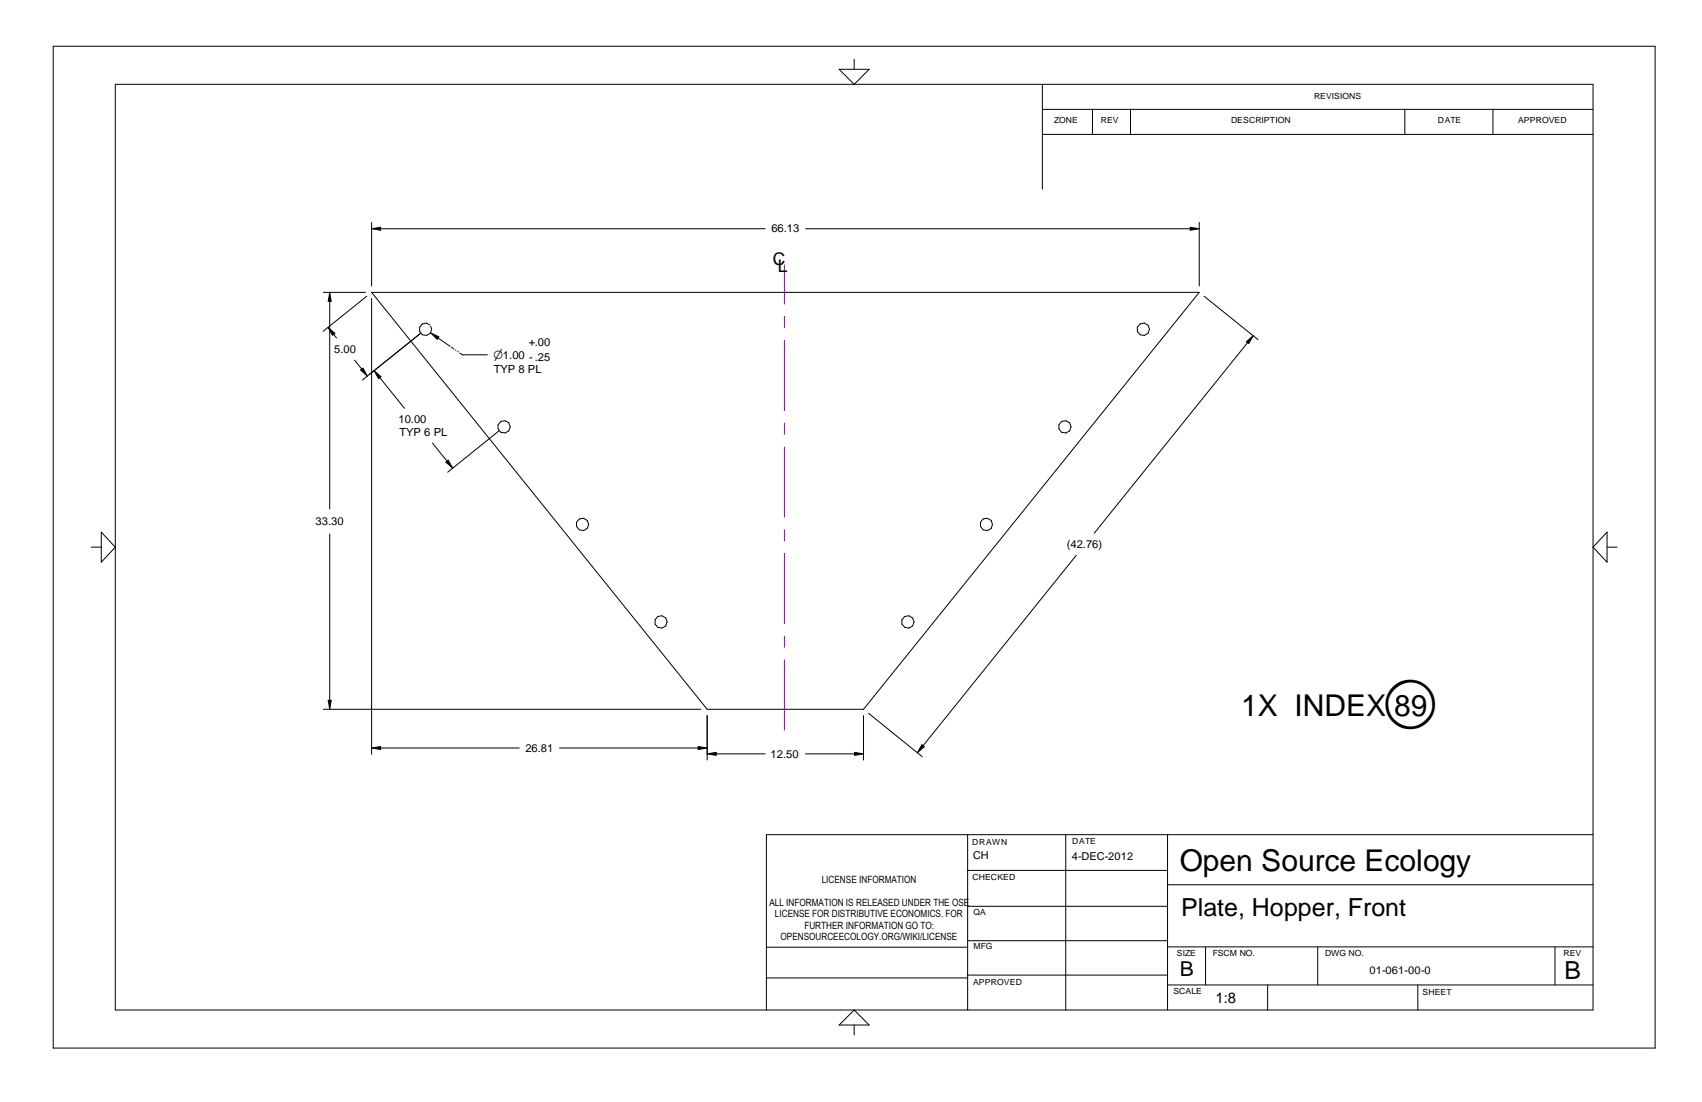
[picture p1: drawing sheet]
<svg xmlns="http://www.w3.org/2000/svg" width="432mm" height="279mm" viewBox="0 0 432 279" stroke-linecap="round" stroke-linejoin="round" font-family="sans-serif">
<g fill="none" stroke="#000" stroke-width=".25">
<path d="M13.5 11.7h406.4v254h-406.4zM212.9 17.6h7.6l-3.8 3.8zM216.7 15v2.6M29.3 21.4h374.9v234.7h-374.9zM264.5 27.7h139.7M264.5 34.1h139.7M264.5 21.4v26.6M277.2 27.7v6.4M286.8 27.7v6.4M356.4 27.7v6.4M378.8 27.7v6.4M94.3 56.4v16.1"/>
<path d="M94.3 58l2.3-.4v.8zM96.6 58h97.5M204.4 58h97.6M302 57.6l2.2 .4-2.2 .4zM304.2 56.4v16.1M82 74.1h10.7M83.7 76.4v52.6M83.7 74.1l.3 2.3h-.7zM93 75.1l-11 8.9M94.3 74.1h209.9l-85.1 105.7h-39.7zM94.3 75.7v115.5M305.5 75.1l13.7 11"/>
<path d="M83.2 83l1.8 1.5-.6 .5zM84.7 84.8l.7 .9M90 91.3l1.8 2.3M91.5 93.8l.6-.5 1.1 2.1zM94.9 94l1.7 1.5-.5 .5zM96.4 95.8l6.2 7.7M106.7 84.5l-14.8 11.9M109.3 84.4l2 1-.4 .6zM111.1 85.7l6.2 4.3h6.4M316.2 86.7l1.7-1.6-1.1 2zM316.5 86.9l-38.9 48.3M109.7 112.4l3.7 4.5"/>
<path d="M113.1 117.2l.6-.5 1.2 2zM126.6 109.2l-13 10.5M23.2 138.7h2.5M25.7 134.9l3.6 3.8-3.6 3.8zM83.7 135.4v42.1M407.7 134.9v7.6l-3.5-3.8zM407.7 138.7h2.6M273 140.8l-38.8 48.3M82 179.8h95.8M83.3 177.5h.7l-.3 2.3zM94.3 189.7l2.3-.4v.7zM96.6 189.7h35.1"/>
<path d="M141.9 189.7h35.2M177.1 189.3l2.3 .4-2.3 .3zM179.4 181.4v11.3M179.4 191.1l2.3-.3v.7zM181.7 191.1h12.4M204.3 191.1h12.5M216.8 190.8l2.3 .3-2.3 .4zM219.1 181.4v11.3M220.3 180.8l13.7 11.1M233.9 188.8l.6 .5-1.8 1.5zM245.5 211.6v44.5M270.4 211.6v44.5"/>
<path d="M296.2 211.6v44.5M404.2 211.6h-209.8v44.5M245.4 229.8h50.8M245.4 220.7h50.8M245.4 238.5h50.8M296.2 224.3h108M194.4 247.9h51M194.4 240.2h51M216.7 256.1l3.8 3.8h-7.6zM216.7 259.9v2.5M245.4 247.2h50.8M296.2 249.7h108"/>
<path d="M296.2 240.1h108M305.9 240.1v9.6M321.6 249.7v6.4M334.3 240.1v9.6M359.7 249.7v6.4M394.5 240.1v9.6"/>
<circle cx="108" cy="83.5" r="1.59"/>
<circle cx="290" cy="83.5" r="1.59"/>
<circle cx="127.9" cy="108.2" r="1.58"/>
<circle cx="270.1" cy="108.2" r="1.58"/>
<circle cx="147.8" cy="133" r="1.59"/>
<circle cx="250.2" cy="133" r="1.59"/>
<circle cx="167.7" cy="157.7" r="1.59"/>
<circle cx="230.3" cy="157.7" r="1.59"/>
</g>
<g fill="#000">
<path d="M94.3 57.7h2.3v.7h-2.3zM302 57.7h2.2v.7h-2.2zM83.3 74.2h.7v2.2h-.7zM83.3 83.1h1.7v1.9h-1.7zM91.5 93.4h1.7v2h-1.7zM95 94h1.6v2h-1.6zM109.3 84.5h2v1.5h-2zM316.2 85.2h1.7v1.9h-1.7zM113.1 116.7h1.8v2h-1.8zM83.3 177.5h.7v2.3h-.7zM94.3 189.3h2.3v.7h-2.3zM177.1 189.3h2.3v.7h-2.3z"/>
<path d="M179.4 190.8h2.3v.7h-2.3zM216.8 190.8h2.3v.7h-2.3zM232.8 188.8h1.7v2h-1.7z"/>
</g>
<path d="M199 185.2v-118.1" fill="none" stroke="#801196" stroke-width=".25" stroke-dasharray="18 3 3 3" stroke-linecap="butt"/>
<path d="M113.8 78.7l-5.9 4.8" fill="none" stroke="#fff" stroke-width=".25"/>
<text font-size="11.4" x="350.7" y="182.8">e</text>
<g font-size="7.6">
<text x="314.9" y="181.6">1X INDEX 89</text>
<text x="299.3" y="220.7">Open Source Ecology</text>
</g>
<g font-size="6.3">
<text x="299.7" y="232.2">Plate, Hopper, Front</text>
<text x="396.9" y="248.3">B</text>
</g>
<text font-size="5.2" x="299.3" y="247.6">B</text>
<g font-size="4.4">
<text x="196.1" y="67.3">C</text>
<text x="197.3" y="68.9">L</text>
</g>
<text font-size="3.8" x="308.4" y="254.3">1:8</text>
<g font-size="2.8">
<text x="195.7" y="58.9">66.13</text>
<text x="84.8" y="89.4">5.00</text>
<text x="134.2" y="87.8">+.00</text>
<text x="125.2" y="91">n1.00 -.25</text>
<text x="125.3" y="94.6">TYP 8 PL</text>
<text x="101.1" y="107.3">10.00</text>
<text x="101.3" y="110.4">TYP 6 PL</text>
<text x="80.1" y="133.1">33.30</text>
<text x="270.6" y="138.9">(42.76)</text>
<text x="133.3" y="190.6">26.81</text>
<text x="195.5" y="192.1">12.50</text>
<text x="246.9" y="217.7">CH</text>
<text x="271.9" y="217.9">4-DEC-2012</text>
<text x="347.4" y="246.9">01-061-00-0</text>
</g>
<text font-size="2.8" fill="#fff" x="110" y="89.6">90.000 ˚</text>
<g font-size="2.5">
<text x="208.5" y="224">LICENSE INFORMATION</text>
<text x="195.2" y="229.7">ALL INFORMATION IS RELEASED UNDER THE OSE</text>
<text x="196.6" y="232.6">LICENSE FOR DISTRIBUTIVE ECONOMICS. FOR</text>
<text x="198" y="238.3">OPENSOURCEECOLOGY.ORG/WIKI/LICENSE</text>
<text x="204.1" y="235.5">FURTHER INFORMATION GO TO:</text>
</g>
<g font-size="2.1">
<text x="333.4" y="25">REVISIONS</text>
<text x="267.5" y="31.2">ZONE</text>
<text x="279.3" y="31.2">REV</text>
<text x="312.3" y="31.2">DESCRIPTION</text>
<text x="364.7" y="31.2">DATE</text>
<text x="385.1" y="31.2">APPROVED</text>
<text x="246.7" y="214.2">DRAWN</text>
<text x="272" y="213.9">DATE</text>
<text x="246.8" y="223.1">CHECKED</text>
<text x="247" y="231.9">QA</text>
<text x="247" y="240.6">MFG</text>
<text x="298.6" y="242.4">SIZE</text>
<text x="307.7" y="242.4">FSCM NO.</text>
<text x="336.2" y="242.4">DWG NO.</text>
<text x="396.6" y="242.4">REV</text>
<text x="246.9" y="249.6">APPROVED</text>
<text x="297.7" y="252.1">SCALE</text>
<text x="360.9" y="252.2">SHEET</text>
</g>
</svg>
